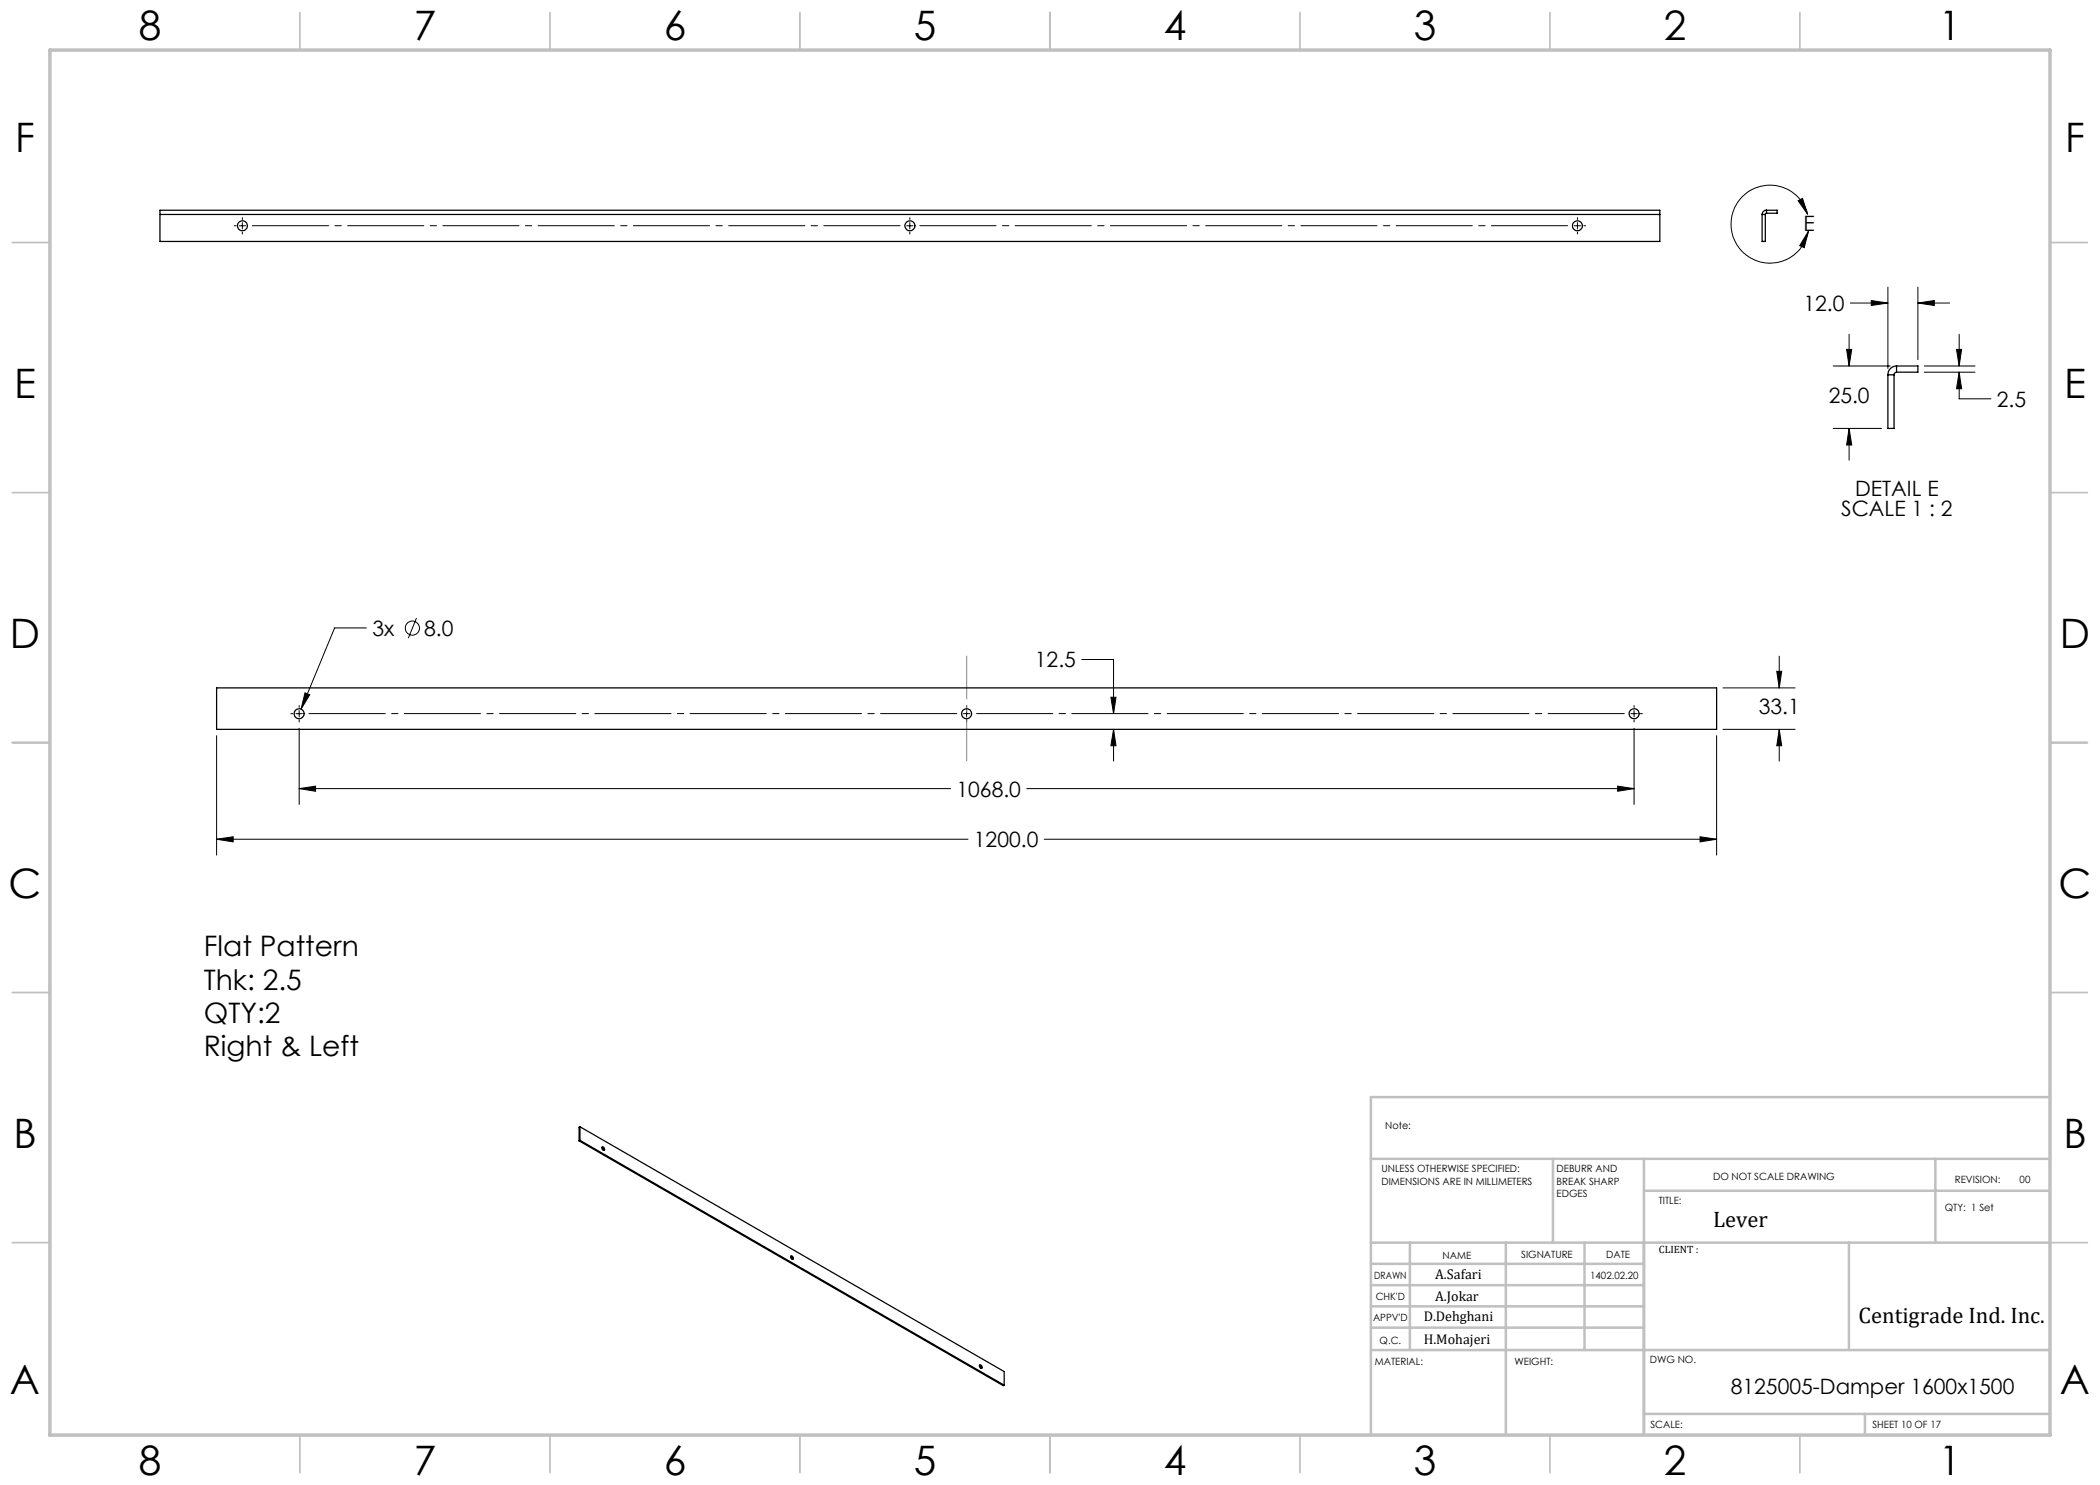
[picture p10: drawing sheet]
<svg xmlns="http://www.w3.org/2000/svg" width="420mm" height="297mm" viewBox="0 0 420 297" stroke-linecap="round" stroke-linejoin="round" font-family="sans-serif">
<g fill="none" stroke="#000" stroke-width=".2">
<path d="M46.8 45.2h.4M47.8 45.2h1.3M48.5 43.5v.4M48.5 44.5v1.3M48.5 46.4v.4M181.3 45.2h1.3M182 43.5v.4M182 44.5v1.3M182 46.4v.4M314.9 45.2h1.2M315.5 43.5v.4M315.5 44.5v1.3"/>
<path d="M315.5 46.4v.4M316.8 45.2h.3M359.6 40.1l.9-.4 1 3.2zM361.5 42.9a7.8 7.8 0 0 0-12.1-4.3 7.8 7.8 0 0 0 .5 12.9 7.8 7.8 0 0 0 11.8-5.2M361.7 46.3l-.8 3.2-1-.4zM377.6 57.4v16.3M383.6 57.4v14.5M366.6 73.2h11.4M369.3 69.9h1l-.5 3.3zM369.8 66.8v6.4M370.1 60.6h7.5M374.3 60.1l3.3 .5-3.3 .5z"/>
<path d="M383.6 60.6l3.3-.5v1zM383.6 60.6h6.3M384.8 73.2h10.2M384.8 74.4h10.2M391.3 69.9h1l-.5 3.3zM391.8 74.4l.5 3.3h-1zM391.8 74.4v5.4h6.4M391.8 66.8v6.4M366.6 85.7h9.7M369.8 85.7l.5 3.3h-1zM369.8 85.7v6.3M61 138.6l.9 .4-1.7 2.8z"/>
<path d="M73.3 125.6h-6.4l-6.7 16.2M83.3 123.6l-1.6 4M216.4 131.9h6.3v10.8M222.2 139.4h1l-.5 3.3zM344.6 137.6h14.4M355.4 134.3h.9l-.5 3.3zM355.8 131.2v6.4M43.3 147.1v23.9M58.2 142.7h.4M59.2 142.7h1.3M59.8 157.7l3.3-.5v1.1zM59.8 141.1v.4"/>
<path d="M59.8 142.1v1.3M59.8 144v.4M59.8 145.7v15.2M59.8 157.7h130.3M192.7 142.7h1.3M193.3 141.1v.4M193.3 142.1v1.3M193.3 144v.4M205.4 157.7h121.4M222.7 145.9l.5 3.3h-1zM222.7 145.9v6.3M323.5 157.2l3.3 .5-3.3 .6z"/>
<path d="M326.2 142.7h1.2M326.8 141.1v.4M326.8 142.1v1.3M326.8 144v.4M326.8 145.7v15.2M328.1 142.7h.4M343.3 147.1v23.9M344.6 145.9h14.4M355.8 145.9l.5 3.3h-.9zM355.8 145.9v6.3M43.3 167.8l3.3-.4v1zM43.3 167.8h150.3"/>
<path d="M208.8 167.8h134.5M340 167.4l3.3 .4-3.3 .6z"/>
<circle cx="82.5" cy="125.6" r="1.41"/>
</g>
<path d="M180.7 45.1h-130.9M314.2 45.1h-130.9M61.1 142.7h131M194.6 142.7h131" fill="none" stroke="#000" stroke-width=".2" stroke-dasharray="15.2 1.3 1.3 1.3" stroke-dashoffset="-.7"/>
<path d="M193.3 152.2v-21" fill="none" stroke="#808080" stroke-width=".2" stroke-dasharray="15.2 1.3 1.3 1.3" stroke-dashoffset="6.7"/>
<g fill="none" stroke="#c0c0c0" stroke-width=".35">
<path d="M60 2.5v7.5M110 2.5v7.5M160 2.5v7.5M210 2.5v7.5M260 2.5v7.5M310 2.5v7.5M360 2.5v7.5M2.5 48.5h7.5M410 48.5h7.5M2.5 98.5h7.5M410 98.5h7.5M2.5 148.5h7.5"/>
<path d="M410 148.5h7.5M2.5 198.5h7.5M410 198.5h7.5M2.5 248.5h7.5M410 248.5h7.5M60 287v7.5M110 287v7.5M160 287v7.5M210 287v7.5M260 287v7.5M310 287v7.5M360 287v7.5"/>
</g>
<g fill="none" stroke="#c0c0c0" stroke-width=".5">
<path d="M410 219.4h-135.8v67.4M274.2 231.8h135.8M310.6 231.8v16.7M328.8 231.8v55.2M328.8 238.2h81.2M387.1 231.8v16.7M274.2 248.5h135.8M274.2 257h54.6M274.2 252.8h54.6M282 248.5v21.5M301.2 248.5v38.3M316.9 248.5v21.5"/>
<path d="M369.8 248.5v21.5M274.2 265.5h54.6M274.2 261.3h54.6M274.2 270h135.8M328.8 282.8h81.2M373 282.8v4.2"/>
</g>
<path d="M10 10h400v277h-400z" fill="none" stroke="#c0c0c0" stroke-width=".7"/>
<g fill="#000">
<path d="M359.6 40.1l.9-.4 1 3.2zM361.7 46.3l-.8 3.2-1-.4z"/>
<path d="M391.3 69.9h1l-.5 3.3zM391.8 74.4l.5 3.3h-1zM374.3 60.1l3.3 .5-3.3 .5zM383.6 60.6l3.3-.5v1zM369.3 69.9h1l-.5 3.3zM369.8 85.7l.5 3.3h-1zM43.3 167.8l3.3-.4v1zM340 167.4l3.3 .4-3.3 .6zM355.4 134.3h.9l-.5 3.3zM355.8 145.9l.5 3.3h-.9zM59.8 157.7l3.3-.5v1.1zM323.5 157.2l3.3 .5-3.3 .6zM61 138.6l-.8 3.2 1.7-2.8zM222.7 145.9l.5 3.3h-1zM222.2 139.4h1l-.5 3.3z"/>
</g>
<g fill="none" stroke="#000" stroke-width=".25">
<path d="M32 42.9v-.9h300v.9M32 42.9v5.4h300v-5.4M32 42.9h300M352.4 42.9v5.4h.7v-5.4M352.4 42.9h.7M353.3 42a.84 .84 0 0 0-.9 .9M353.3 42.6l-.2 .3M353.3 42h2.1v.6h-2.1M353.3 42v.6M377.6 75v10.7h1.2v-10.7M377.6 75h1.2M379.3 73.2a1.75 1.75 0 0 0-1.7 1.8"/>
<path d="M379.3 74.4l-.4 .3-.1 .3M379.3 73.2v1.2M379.3 73.2h4.3v1.2h-4.3M43.3 137.6h300v8.3h-300zM115.8 228.2l84.9 48.9 .1-.1M116 225.4l84.8 48.9v2.7M116 228.1l84.8 48.9M116 225.4v2.7M116 225.4l-.2 .1v2.7M116 228.1l-.2 .1M120.4 229.5l.3 .2v.4M120.4 229.4a.42 .42 0 0 1 .4 .2 .42 .42 0 0 1 0 .5 .49 .49 0 0 1-.4-.7z"/>
<path d="M158.2 251.3l.2 .2 .1 .4M158.2 251.2a.4 .4 0 0 1 .4 .2 .4 .4 0 0 1-.1 .5 .49 .49 0 0 1-.3-.7zM195.9 273.1l.4 .3v.3M196 273a.39 .39 0 0 1 .4 .2 .39 .39 0 0 1-.1 .5l-.1-.1a.44 .44 0 0 1-.2-.6z"/>
<circle cx="48.5" cy="45.2" r="1"/>
<circle cx="182" cy="45.2" r="1"/>
<circle cx="315.5" cy="45.2" r=".99"/>
<circle cx="59.8" cy="142.7" r="1"/>
<circle cx="193.3" cy="142.7" r=".99"/>
<circle cx="326.8" cy="142.7" r="1"/>
</g>
<g font-size="8.1">
<text x="27.8" y="8">8</text>
<text x="82.8" y="8">7</text>
<text x="132.8" y="8">6</text>
<text x="182.8" y="8">5</text>
<text x="232.8" y="8">4</text>
<text x="282.8" y="8">3</text>
<text x="332.8" y="8">2</text>
<text x="387.8" y="8">1</text>
<text x="3" y="30.4">F</text>
<text x="413" y="30.4">F</text>
<text x="2.8" y="79.6">E</text>
<text x="412.8" y="79.6">E</text>
<text x="2" y="129.6">D</text>
<text x="412" y="129.6">D</text>
<text x="1.7" y="179.6">C</text>
<text x="411.7" y="179.6">C</text>
<text x="2.7" y="229.6">B</text>
<text x="412.7" y="229.6">B</text>
<text x="2" y="278.9">A</text>
<text x="412" y="278.9">A</text>
<text x="27.8" y="295">8</text>
<text x="82.8" y="295">7</text>
<text x="132.8" y="295">6</text>
<text x="182.8" y="295">5</text>
<text x="232.8" y="295">4</text>
<text x="282.8" y="295">3</text>
<text x="332.8" y="295">2</text>
<text x="387.8" y="295">1</text>
</g>
<g font-size="5.6">
<text x="40.8" y="191.3">Flat Pattern</text>
<text x="40.8" y="197.9">Thk: 2.5</text>
<text x="40.8" y="204.6">QTY:2</text>
<text x="40.8" y="211.2">Right &amp; Left</text>
</g>
<g font-size="4.5">
<text x="342.6" y="245.3">Lever</text>
<text x="371.7" y="264.6">Centigrade Ind. Inc.</text>
</g>
<g font-size="4.2">
<text x="360.7" y="46.1">E</text>
<text x="360.7" y="62.2">12.0</text>
<text x="365.7" y="80.5">25.0</text>
<text x="399.4" y="81.4">2.5</text>
<text x="371" y="99.1">DETAIL E</text>
<text x="368.2" y="103.3">SCALE 1 : 2</text>
<text x="74.5" y="127.2">3x</text>
<text x="84.8" y="127.2">8.0</text>
<text x="207" y="133.5">12.5</text>
<text x="351.8" y="142.8">33.1</text>
<text x="191.3" y="159.3">1068.0</text>
<text x="194.8" y="169.4">1200.0</text>
<text x="346.2" y="278.8">8125005-Damper 1600x1500</text>
</g>
<g font-size="2.8">
<text x="287" y="255.9">A.Safari</text>
<text x="287" y="260.1">A.Jokar</text>
<text x="284.7" y="264.2">D.Dehghani</text>
<text x="284.7" y="268.7">H.Mohajeri</text>
</g>
<text font-size="2.1" x="331.8" y="250.7">CLIENT :</text>
<g font-size="2">
<text x="277" y="225.8">Note:</text>
<text x="276.3" y="234.5">UNLESS OTHERWISE SPECIFIED:</text>
<text x="276.3" y="237">DIMENSIONS ARE IN MILLIMETERS</text>
<text x="311.3" y="234.5">DEBURR AND</text>
<text x="311.3" y="237">BREAK SHARP</text>
<text x="311.3" y="239.5">EDGES</text>
<text x="342.6" y="236">DO NOT SCALE DRAWING</text>
<text x="391" y="236.6">REVISION:</text>
<text x="403.9" y="236.6">00</text>
<text x="331.8" y="240.8">TITLE:</text>
<text x="389" y="242.2">QTY: 1 Set</text>
<text x="288.5" y="251.7">NAME</text>
<text x="304.2" y="251.7">SIGNATURE</text>
<text x="321.2" y="251.7">DATE</text>
<text x="274.8" y="255.9">DRAWN</text>
<text x="318" y="255.9">1402.02.20</text>
<text x="275.1" y="260.1">CHK'D</text>
<text x="274.6" y="264.2">APPV'D</text>
<text x="275.9" y="268.7">Q.C.</text>
<text x="275" y="273">MATERIAL:</text>
<text x="302.9" y="273">WEIGHT:</text>
<text x="330" y="272.5">DWG NO.</text>
<text x="330.1" y="285.6">SCALE:</text>
<text x="374.5" y="285.6">SHEET 10 OF 17</text>
</g>
</svg>
